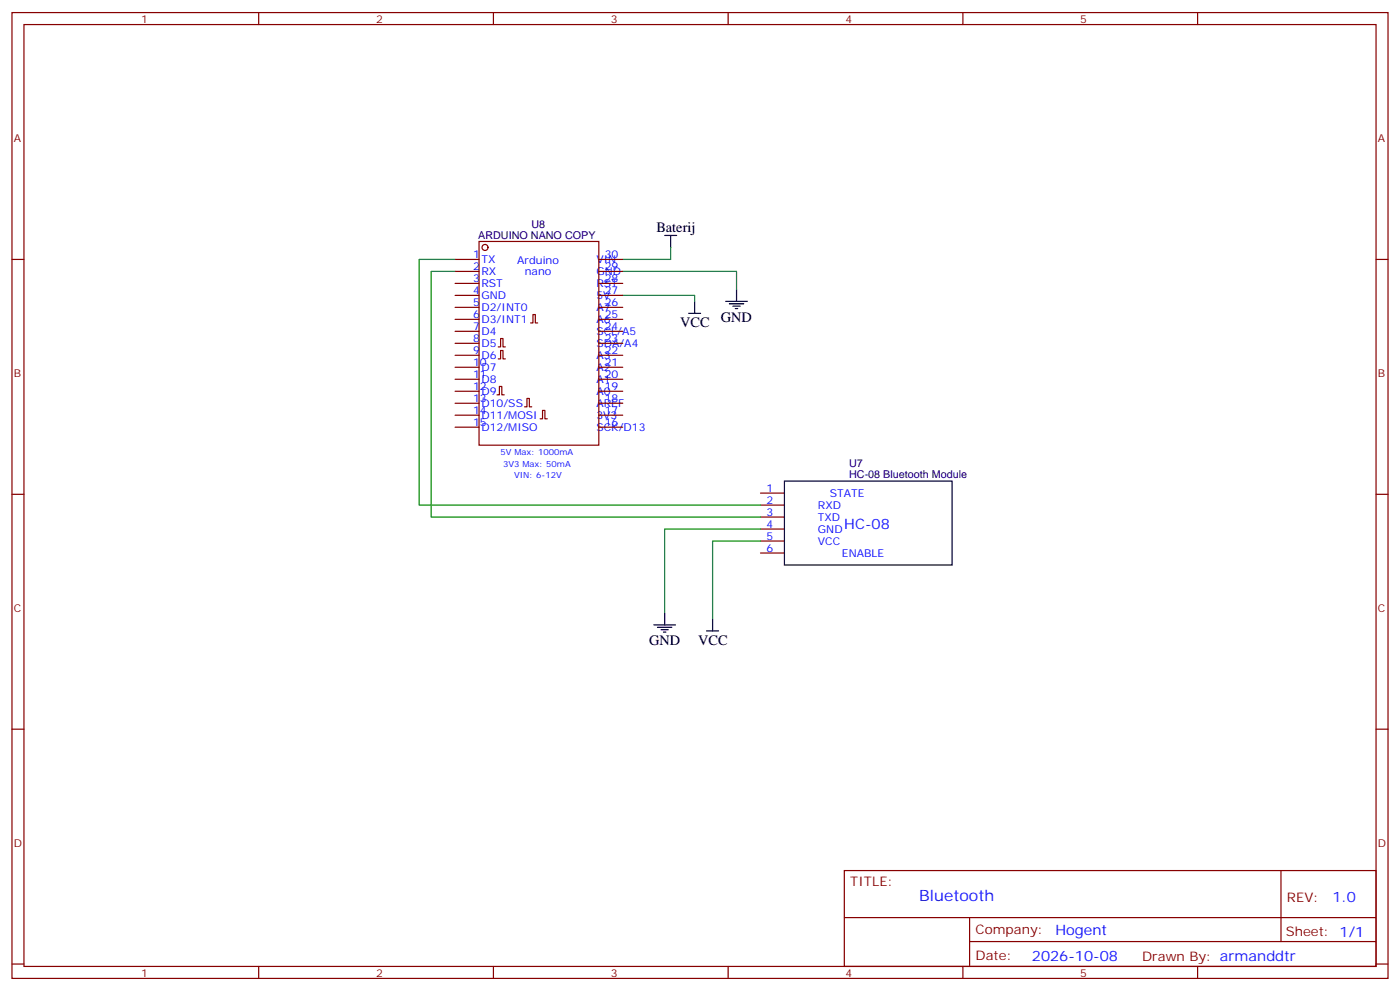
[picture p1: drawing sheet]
<svg xmlns="http://www.w3.org/2000/svg" width="412mm" height="292mm" viewBox="0 0 412 292" stroke-linecap="round" stroke-linejoin="round" font-family="sans-serif">
<g fill="none" stroke="#870000" stroke-width=".35">
<path d="M3.5 3.7h405.4v284.3h-405.4zM7.1 7.2h398.2v277.3h-398.2zM76.2 3.7v3.5M145.3 3.7v3.5M214.5 3.7v3.5M283.6 3.7v3.5M352.8 3.7v3.5M3.5 76.4h3.6M134.1 76.4h7M134.1 79.9h7M141.1 71.1h35.3v60h-35.3zM176.4 76.4h7"/>
<path d="M176.4 79.9h7M405.3 76.4h3.6M134.1 83.4h7M134.1 87h7M134.1 90.5h7M134.1 94h7M134.1 97.5h7M156.3 95.1h.7v-2.5h.7v2.5h.7M176.4 83.4h7M176.4 87h7M176.4 90.5h7M176.4 94h7"/>
<path d="M176.4 97.5h7M134.1 101.1h7M134.1 104.6h7M134.1 108.1h7M134.1 111.7h7M134.1 115.2h7M134.1 118.7h7M146.4 116.2h.7v-2.4h.7v2.4h.7M146.8 102.1h.7v-2.4h.7v2.4h.7M146.8 105.7h.7v-2.5h.7v2.5h.7M154.5 119.8h.7v-2.5h.7v2.5h.7M176.4 101.1h7"/>
<path d="M176.4 104.6h7M176.4 108.1h7M176.4 111.7h7M176.4 115.2h7M176.4 118.7h7M134.1 122.2h7M134.1 125.8h7M159.1 123.3h.7v-2.5h.7v2.5h.7M176.4 122.2h7M176.4 125.8h7M3.5 145.5h3.6M224 159.3h7.1"/>
<path d="M224 155.8h7.1M224 152.2h7.1M224 148.7h7.1M224 145.2h7.1M405.3 145.5h3.6M224 162.8h7.1M3.5 214.7h3.6M405.3 214.7h3.6M248.7 256.3h156.6v28.2h-156.6zM377.3 256.3v20.9M248.7 270.1h156.5M285.6 277.2h119.6"/>
<path d="M285.6 270.1v14.2M3.5 283.8h3.6M76.2 284.5v3.5M145.3 284.5v3.5M214.5 284.5v3.5M283.6 284.5v3.5M352.8 284.5v3.5M405.3 283.8h3.6"/>
<circle cx="142.9" cy="72.8" r=".88"/>
</g>
<g fill="none" stroke="#000" stroke-width=".35">
<path d="M195.8 69.3h3.5M197.6 69.3v3.5M202.8 92.3h3.6M204.6 88.7v3.6M213.8 88.7h6.3M214.8 89.4h4.3M215.9 90.1h2.1M216.6 90.8h.7M217 85.2v3.5M231.1 141.6h49.4v24.7h-49.4zM192.6 184h6.4M193.7 184.7h4.2"/>
<path d="M194.7 185.4h2.1M195.4 186.1h.7M195.8 180.4v3.6M208.1 185.7h3.6M209.9 182.2v3.5"/>
</g>
<path d="M134.1 76.4h-10.6v72.3h100.5M134.1 79.9h-7.1v72.3h97M183.4 79.9h33.6v5.3M197.6 72.8v3.6h-14.2M183.4 87h21.2v1.7M224 155.8h-28.2v24.6M224 159.3h-14.1v22.9" fill="none" stroke="#008700" stroke-width=".35"/>
<text font-size="4.6" fill="#00f" x="270.8" y="265.3">Bluetooth</text>
<g font-size="4.2">
<text x="193.3" y="68.3">Baterij</text>
<text x="212.3" y="94.7">GND</text>
<text x="200.4" y="96.3">VCC</text>
<text x="191.2" y="189.9">GND</text>
<text x="205.7" y="189.7">VCC</text>
</g>
<g font-size="4.2" fill="#00f">
<text x="248.7" y="155.8">HC-08</text>
<text x="392.5" y="265.6">1.0</text>
<text x="310.9" y="275.1">Hogent</text>
<text x="304" y="282.9">2026-10-08</text>
</g>
<g font-size="3.9" fill="#800">
<text x="250.5" y="260.9">TITLE:</text>
<text x="379.1" y="265.6">REV:</text>
<text x="287.4" y="275.1">Company:</text>
<text x="378.7" y="275.7">Sheet: 1/1</text>
<text x="287.4" y="282.8">Date:</text>
<text x="336.4" y="282.8">Drawn By: armanddtr</text>
</g>
<g font-size="3.2" fill="#800">
<text x="41.6" y="6.7">1</text>
<text x="110.8" y="6.7">2</text>
<text x="179.9" y="6.7">3</text>
<text x="249.1" y="6.7">4</text>
<text x="318.2" y="6.7">5</text>
<text x="4.1" y="41.8">A</text>
<text x="405.9" y="41.8">A</text>
<text x="4.1" y="110.9">B</text>
<text x="405.9" y="110.9">B</text>
<text x="4.1" y="180.1">C</text>
<text x="405.9" y="180.1">C</text>
<text x="4.1" y="249.2">D</text>
<text x="405.9" y="249.2">D</text>
<text x="41.6" y="287.5">1</text>
<text x="110.8" y="287.5">2</text>
<text x="179.9" y="287.5">3</text>
<text x="249.1" y="287.5">4</text>
<text x="318.2" y="287.5">5</text>
</g>
<g font-size="3.2" fill="#000080">
<text x="140.9" y="70.4">ARDUINO NANO COPY</text>
<text x="156.6" y="67">U8</text>
<text x="250.1" y="137.4">U7</text>
<text x="250.1" y="140.6">HC-08 Bluetooth Module</text>
</g>
<g font-size="3.2" fill="#00f">
<text x="139.3" y="76">1</text>
<text x="141.8" y="77.4">TX</text>
<text x="152.4" y="77.8">Arduino</text>
<text x="175.7" y="77.4">VIN</text>
<text x="178.2" y="76">30</text>
<text x="139.3" y="79.6">2</text>
<text x="139.3" y="83.1">3</text>
<text x="141.8" y="81">RX</text>
<text x="154.6" y="80.9">nano</text>
<text x="175.7" y="81">GND</text>
<text x="178.2" y="83.1">28</text>
<text x="178.2" y="79.6">29</text>
<text x="139.3" y="86.6">4</text>
<text x="141.8" y="84.5">RST</text>
<text x="141.8" y="88">GND</text>
<text x="175.7" y="88">5V</text>
<text x="175.7" y="84.5">RST</text>
<text x="178.2" y="86.6">27</text>
<text x="139.3" y="90.1">5</text>
<text x="139.3" y="93.7">6</text>
<text x="141.8" y="91.5">D2/INT0</text>
<text x="141.8" y="95.1">D3/INT1</text>
<text x="175.7" y="95.1">A6</text>
<text x="175.7" y="91.5">A7</text>
<text x="178.2" y="93.7">25</text>
<text x="178.2" y="90.1">26</text>
<text x="139.3" y="97.2">7</text>
<text x="139.3" y="100.7">8</text>
<text x="141.8" y="98.6">D4</text>
<text x="175.7" y="98.6">SCL/A5</text>
<text x="178.2" y="100.7">23</text>
<text x="178.2" y="97.2">24</text>
<text x="139.3" y="104.2">9</text>
<text x="139.3" y="107.8">10</text>
<text x="141.8" y="102.1">D5</text>
<text x="141.8" y="105.7">D6</text>
<text x="175.7" y="105.7">A3</text>
<text x="175.7" y="102.1">SDA/A4</text>
<text x="178.2" y="107.8">21</text>
<text x="178.2" y="104.2">22</text>
<text x="139.3" y="111.3">11</text>
<text x="141.8" y="109.2">D7</text>
<text x="141.8" y="112.7">D8</text>
<text x="175.7" y="112.7">A1</text>
<text x="175.7" y="109.2">A2</text>
<text x="178.2" y="111.3">20</text>
<text x="139.3" y="114.8">12</text>
<text x="139.3" y="118.4">13</text>
<text x="141.8" y="116.2">D9</text>
<text x="141.8" y="119.8">D10/SS</text>
<text x="175.7" y="119.8">AREF</text>
<text x="175.7" y="116.2">A0</text>
<text x="178.2" y="118.4">18</text>
<text x="178.2" y="114.8">19</text>
<text x="139.3" y="121.9">14</text>
<text x="139.3" y="125.4">15</text>
<text x="141.8" y="123.3">D11/MOSI</text>
<text x="175.7" y="123.3">3V3</text>
<text x="178.2" y="125.4">16</text>
<text x="178.2" y="121.9">17</text>
<text x="141.8" y="126.8">D12/MISO</text>
<text x="175.7" y="126.8">SCK/D13</text>
<text x="225.8" y="148.3">2</text>
<text x="225.8" y="144.8">1</text>
<text x="240.9" y="149.8">RXD</text>
<text x="244.5" y="146.2">STATE</text>
<text x="225.8" y="155.4">4</text>
<text x="225.8" y="151.9">3</text>
<text x="240.9" y="153.3">TXD</text>
<text x="225.8" y="158.9">5</text>
<text x="240.9" y="160.3">VCC</text>
<text x="240.9" y="156.8">GND</text>
<text x="225.8" y="162.5">6</text>
<text x="248" y="163.9">ENABLE</text>
</g>
<g font-size="2.5" fill="#00f">
<text x="147.4" y="133.8">5V Max: 1000mA</text>
<text x="148.2" y="137.3">3V3 Max: 50mA</text>
<text x="151.4" y="140.9">VIN: 6-12V</text>
</g>
</svg>
